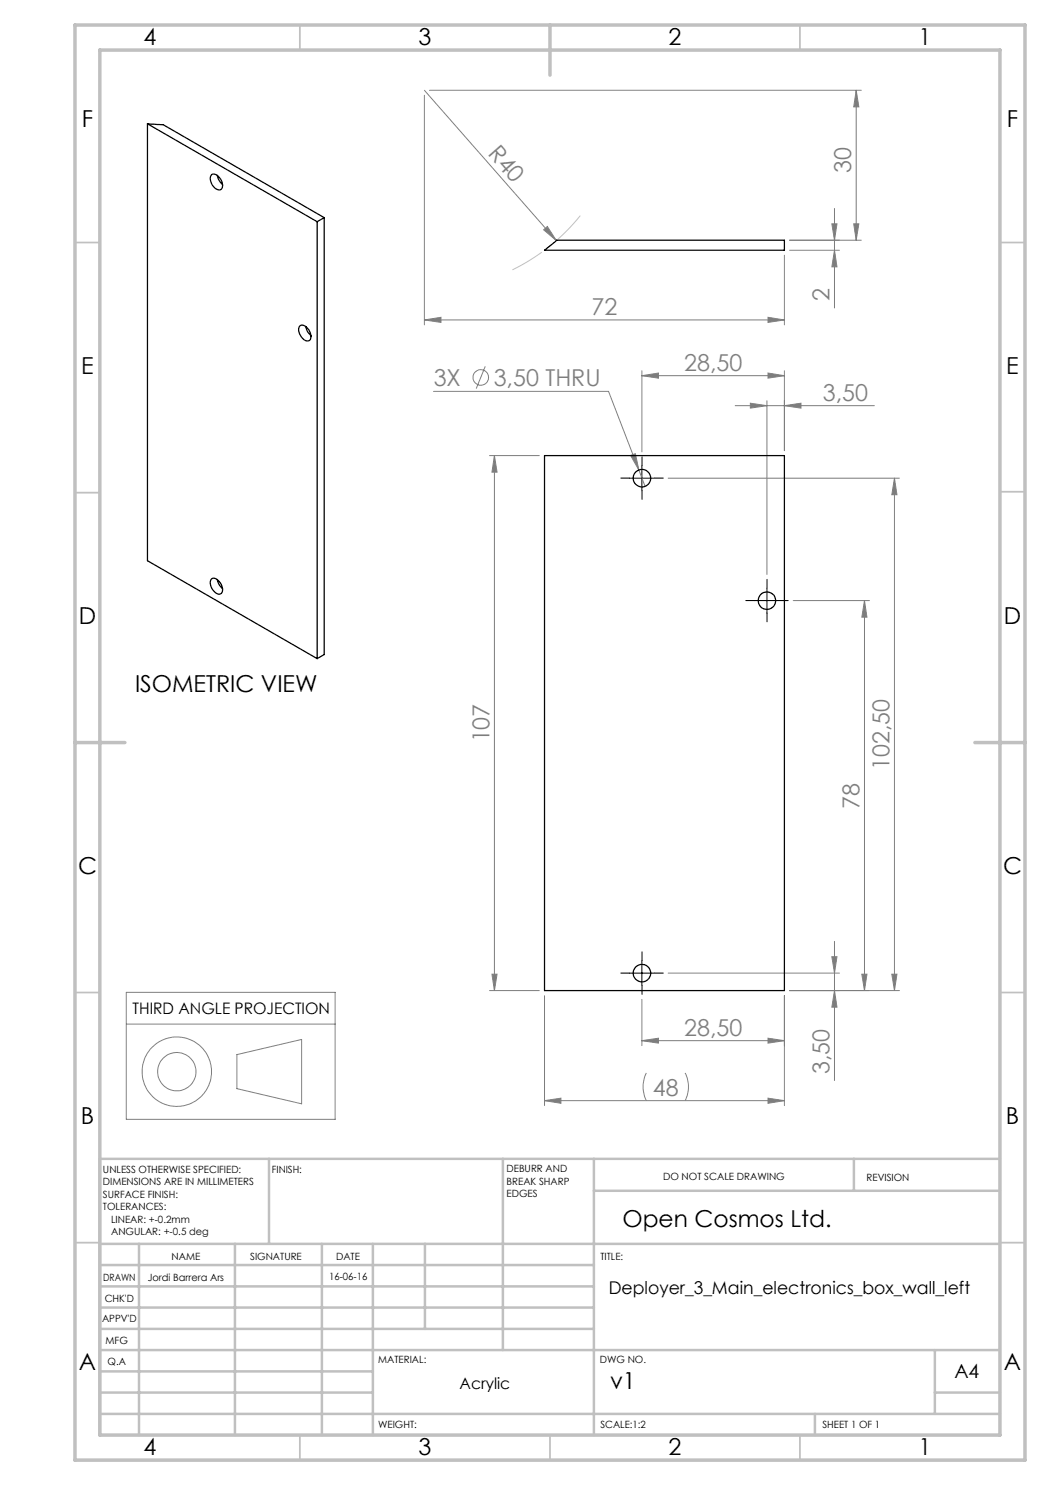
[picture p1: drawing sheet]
<svg xmlns="http://www.w3.org/2000/svg" width="210mm" height="297mm" viewBox="0 0 210 297" stroke-linecap="round" stroke-linejoin="round" font-family="sans-serif">
<g fill="none" stroke="#808080" stroke-width=".2">
<path d="M84.9 18.1l26.4 30M84.9 19v46M85.9 18.1h86.4M171.2 18.1l.6 3.3h-1.1zM171.2 18.1v29.9M108.7 46l.8-.7 1.8 2.8zM156.9 51v14M157.9 50.1h10M166.4 44.8h1l-.5 3.2zM166.9 41.7v19.9M166.9 50.1l.5 3.3h-1zM170.7 44.8h1.1l-.6 3.2z"/>
<path d="M172.3 48h-14.4M84.9 64l3.3-.5v1zM84.9 64h72M86.7 78.3h35l6.1 15.7M97 73.3l-1.8 4.4M128.4 75.1l3.3-.5v1zM128.4 74.2v16.2M128.4 75.1h28.5M153.6 74.6l3.3 .5-3.3 .5zM153.6 63.5l3.3 .5-3.3 .5zM156.9 74.2v15.9M97.9 91.1h10"/>
<path d="M98.9 91.1l.5 3.3h-1zM98.9 91.1v107M126.1 91.1l1-.4 .7 3.3zM127.8 94l1.2 3.3M133.6 95.6h46.3M147 81.1h27.9M150.1 80.6l3.3 .5-3.3 .5zM153.4 80.1v34.8M156.9 81.1l3.3-.5v1zM178.9 95.6v102.5M178.9 95.6l.5 3.4h-1zM158.6 120.1h15.3"/>
<path d="M172.9 120.1l.5 3.3h-1zM172.9 120.1v78M25.3 198.5h41.7v25.4h-41.7zM97.9 198.1h10M98.4 194.8h1l-.5 3.3zM108.9 199.1v22M128.4 199.9v9.2M133.6 194.6h34.3M156.9 199.1v22M157.9 198.1h22M166.4 191.3h1l-.5 3.3zM166.9 188.3v27.8"/>
<path d="M166.9 198.1l.5 3.3h-1zM172.4 194.8h1l-.5 3.3zM178.4 194.8h1l-.5 3.3zM25.3 204.8h41.7M47.4 210.9l12.9-3v12.9l-12.9-3.1zM128.4 208.1l3.3-.5v1zM128.4 208.1h28.5M129.3 214.6a6.4 6.4 0 0 0 0 5.5M137 214.6a6.1 6.1 0 0 1 0 5.5M153.6 219.6l3.3 .5-3.3 .6zM153.6 207.6l3.3 .5-3.3 .5zM108.9 220.1l3.3-.5v1.1z"/>
<path d="M108.9 220.1h48"/>
<circle cx="96.2" cy="75.5" r="1.55"/>
<circle cx="35.4" cy="214.3" r="3.8"/>
<circle cx="35.4" cy="214.3" r="7"/>
</g>
<path d="M116.1 43.1a40 40 0 0 1-13.6 10.9" fill="none" stroke="#c0c0c0" stroke-width=".2" stroke-dasharray="15.2 1.3 1.3 1.3" stroke-dashoffset="8.4" stroke-linecap="butt"/>
<path d="M125.9 95.6h-1.7M128.4 93.1v-1.7M128.4 98.1v1.8M130.9 95.6h1.8M153.4 117.6v-1.7M150.9 120.1h-1.7M153.4 122.6v1.8M155.9 120.1h1.8M125.9 194.6h-1.7M128.4 192.1v-1.7M128.4 197.1v1.8M130.9 194.6h1.8" fill="none" stroke="#000" stroke-width=".2" stroke-dasharray="15.2 1.3 1.3 1.3"/>
<path d="M125.9 95.6h5M128.4 93.1v5M153.4 117.6v5M150.9 120.1h5M125.9 194.6h5M128.4 192.1v5" fill="none" stroke="#000" stroke-width=".2"/>
<g fill="none" stroke="#c0c0c0" stroke-width=".35">
<path d="M60 5v5M160 5v5M15 48.5h5M200 48.5h5M15 98.5h5M200 98.4h5M15 198.5h5M200 198.5h5M15 248.5h5M200 248.5h5M60 287v5M110 287v5"/>
<path d="M160 287v5"/>
</g>
<g fill="none" stroke="#c0c0c0" stroke-width=".5">
<path d="M53.8 231.8v17M100.6 231.8v38.2M118.8 231.8v55.2M118.8 238.2h81.2M170.8 231.8v6.4M200 231.8h-180v55.2M20 248.8h180M20 257.3h98.8M20 253h98.8M27.8 248.8v38.2M47 248.8v38.2M64.4 248.8v38.2"/>
<path d="M74.6 248.8v38.2M85 248.8v17M20 265.8h98.8M20 261.5h98.8M20 278.5h54.6M20 274.3h54.6M20 270h180M187 278.5h13M187 270v12.8M20 282.8h180M163 282.8v4.2"/>
</g>
<path d="M15 5h190v287h-190zM20 10h180v277h-180zM110 5v10M15 148.5h10M195 148.5h10" fill="none" stroke="#c0c0c0" stroke-width=".7"/>
<g fill="#808080">
<path d="M108.7 46l.8-.7 1.8 2.8z"/>
<path d="M84.9 64l3.3-.5v1zM153.6 63.5l3.3 .5-3.3 .5z"/>
<path d="M171.2 18.1l.6 3.3h-1.1zM170.7 44.8h1.1l-.6 3.2z"/>
<path d="M108.9 220.1l3.3-.5v1.1zM153.6 219.6l3.3 .5-3.3 .6zM126.1 91.1l1.7 2.9-.7-3.3zM128.4 208.1l3.3-.5v1zM153.6 207.6l3.3 .5-3.3 .5zM150.1 80.6l3.3 .5-3.3 .5zM156.9 81.1l3.3-.5v1zM128.4 75.1l3.3-.5v1zM153.6 74.6l3.3 .5-3.3 .5z"/>
<path d="M98.4 194.8h1l-.5 3.3zM98.9 91.1l.5 3.3h-1zM172.4 194.8h1l-.5 3.3zM172.9 120.1l.5 3.3h-1z"/>
<path d="M166.4 191.3h1l-.5 3.3zM166.9 198.1l.5 3.3h-1zM178.9 95.6l.5 3.4h-1zM178.4 194.8h1l-.5 3.3zM166.4 44.8h1l-.5 3.2zM166.9 50.1l.5 3.3h-1z"/>
</g>
<g fill="none" stroke="#000" stroke-width=".25">
<path d="M29.5 24.8l3.1 .1 32.2 18.6M29.5 24.8v87.3l33.9 19.6M29.5 24.8l33.9 19.5M42.4 34.9l.2-.1a2.16 2.16 0 0 1 1.7 3 1.45 1.45 0 0 1-1.9-.9l-.3-1.1v-.5zM43.5 35.1l.4 1 .6 .8M63.4 44.3v87.4M64.8 43.5v87.4l-1.4 .8M64.8 43.5l-1.4 .8M108.9 50.1l2.4-2.1h45.6v2.1zM59.9 65.3a1.02 1.02 0 0 1 1.6 .4 1.98 1.98 0 0 1 .4 2.3 1.4 1.4 0 0 1-1.8-.9l-.4-1.1zM61.1 65.3l.4 1.1 .7 .7M108.9 91.1h48v107h-48z"/>
<path d="M42.2 115.9a1.02 1.02 0 0 1 1.7 .4 1.98 1.98 0 0 1 .4 2.4 1.18 1.18 0 0 1-1.7-.7l-.5-1.3zM43.5 115.9l.4 1.1 .6 .7"/>
<circle cx="128.4" cy="95.6" r="1.75"/>
<circle cx="153.4" cy="120.1" r="1.76"/>
<circle cx="128.4" cy="194.6" r="1.75"/>
</g>
<g font-size="4.7">
<text x="28.7" y="9">4</text>
<text x="83.7" y="9">3</text>
<text x="133.7" y="9">2</text>
<text x="183.7" y="9">1</text>
<text x="16.4" y="25.5">F</text>
<text x="201.4" y="25.5">F</text>
<text x="16.2" y="74.8">E</text>
<text x="201.2" y="74.8">E</text>
<text x="15.8" y="124.7">D</text>
<text x="200.8" y="124.7">D</text>
<text x="27" y="138.4">ISOMETRIC VIEW</text>
<text x="15.6" y="174.7">C</text>
<text x="200.6" y="174.7">C</text>
<text x="16.2" y="224.8">B</text>
<text x="201.2" y="224.8">B</text>
<text x="124.5" y="245.3">Open Cosmos Ltd.</text>
<text x="15.8" y="274">A</text>
<text x="200.8" y="274">A</text>
<text x="122" y="277.9">v1</text>
<text x="28.7" y="291">4</text>
<text x="83.7" y="291">3</text>
<text x="133.7" y="291">2</text>
<text x="183.7" y="291">1</text>
</g>
<g font-size="4.7" fill="#808080">
<text x="97.4" y="30.8" transform="rotate(49 97.4 30.8)">R40</text>
<text x="170.3" y="34.6" transform="rotate(-90 170.3 34.6)">30</text>
<text x="118.3" y="63">72</text>
<text x="165.9" y="60.3" transform="rotate(-90 165.9 60.3)">2</text>
<text x="86.7" y="77.2">3X</text>
<text x="98.7" y="77.2">3,50 THRU</text>
<text x="136.8" y="74.1">28,50</text>
<text x="164.5" y="80.1">3,50</text>
<text x="97.9" y="148.5" transform="rotate(-90 97.9 148.5)">107</text>
<text x="177.9" y="154" transform="rotate(-90 177.9 154)">102,50</text>
<text x="171.9" y="161.7" transform="rotate(-90 171.9 161.7)">78</text>
<text x="136.8" y="207.1">28,50</text>
<text x="165.9" y="214.8" transform="rotate(-90 165.9 214.8)">3,50</text>
<text x="130.6" y="219.1">48</text>
</g>
<text font-size="3.9" x="190.9" y="275.5">A4</text>
<text font-size="3.5" x="121.7" y="258.9">Deployer_3_Main_electronics_box_wall_left</text>
<g font-size="3.2">
<text x="26.5" y="202.8">THIRD ANGLE PROJECTION</text>
<text x="91.9" y="277.9">Acrylic</text>
</g>
<g font-size="2">
<text x="20.6" y="234.6">UNLESS OTHERWISE SPECIFIED:</text>
<text x="20.6" y="237.1">DIMENSIONS ARE IN MILLIMETERS</text>
<text x="20.6" y="239.6">SURFACE FINISH:</text>
<text x="54.4" y="234.6">FINISH:</text>
<text x="101.3" y="234.5">DEBURR AND</text>
<text x="101.3" y="237">BREAK SHARP</text>
<text x="101.3" y="239.5">EDGES</text>
<text x="132.6" y="236">DO NOT SCALE DRAWING</text>
<text x="173.3" y="236.2">REVISION</text>
<text x="20.6" y="242.1">TOLERANCES:</text>
<text x="22.2" y="244.6">LINEAR: +-0.2mm</text>
<text x="22.2" y="247.1">ANGULAR: +-0.5 deg</text>
<text x="34.3" y="252">NAME</text>
<text x="50" y="251.9">SIGNATURE</text>
<text x="67.2" y="251.9">DATE</text>
<text x="120.1" y="251.9">TITLE:</text>
<text x="20.6" y="256.1">DRAWN</text>
<text x="29.5" y="256.1">Jordi Barrera Ars</text>
<text x="65.8" y="255.9">16-06-16</text>
<text x="20.9" y="260.3">CHK'D</text>
<text x="20.4" y="264.4">APPV'D</text>
<text x="21.1" y="268.8">MFG</text>
<text x="21.5" y="273">Q.A</text>
<text x="75.6" y="272.5">MATERIAL:</text>
<text x="120" y="272.5">DWG NO.</text>
<text x="75.6" y="285.5">WEIGHT:</text>
<text x="120.1" y="285.6">SCALE:1:2</text>
<text x="164.5" y="285.6">SHEET 1 OF 1</text>
</g>
</svg>
